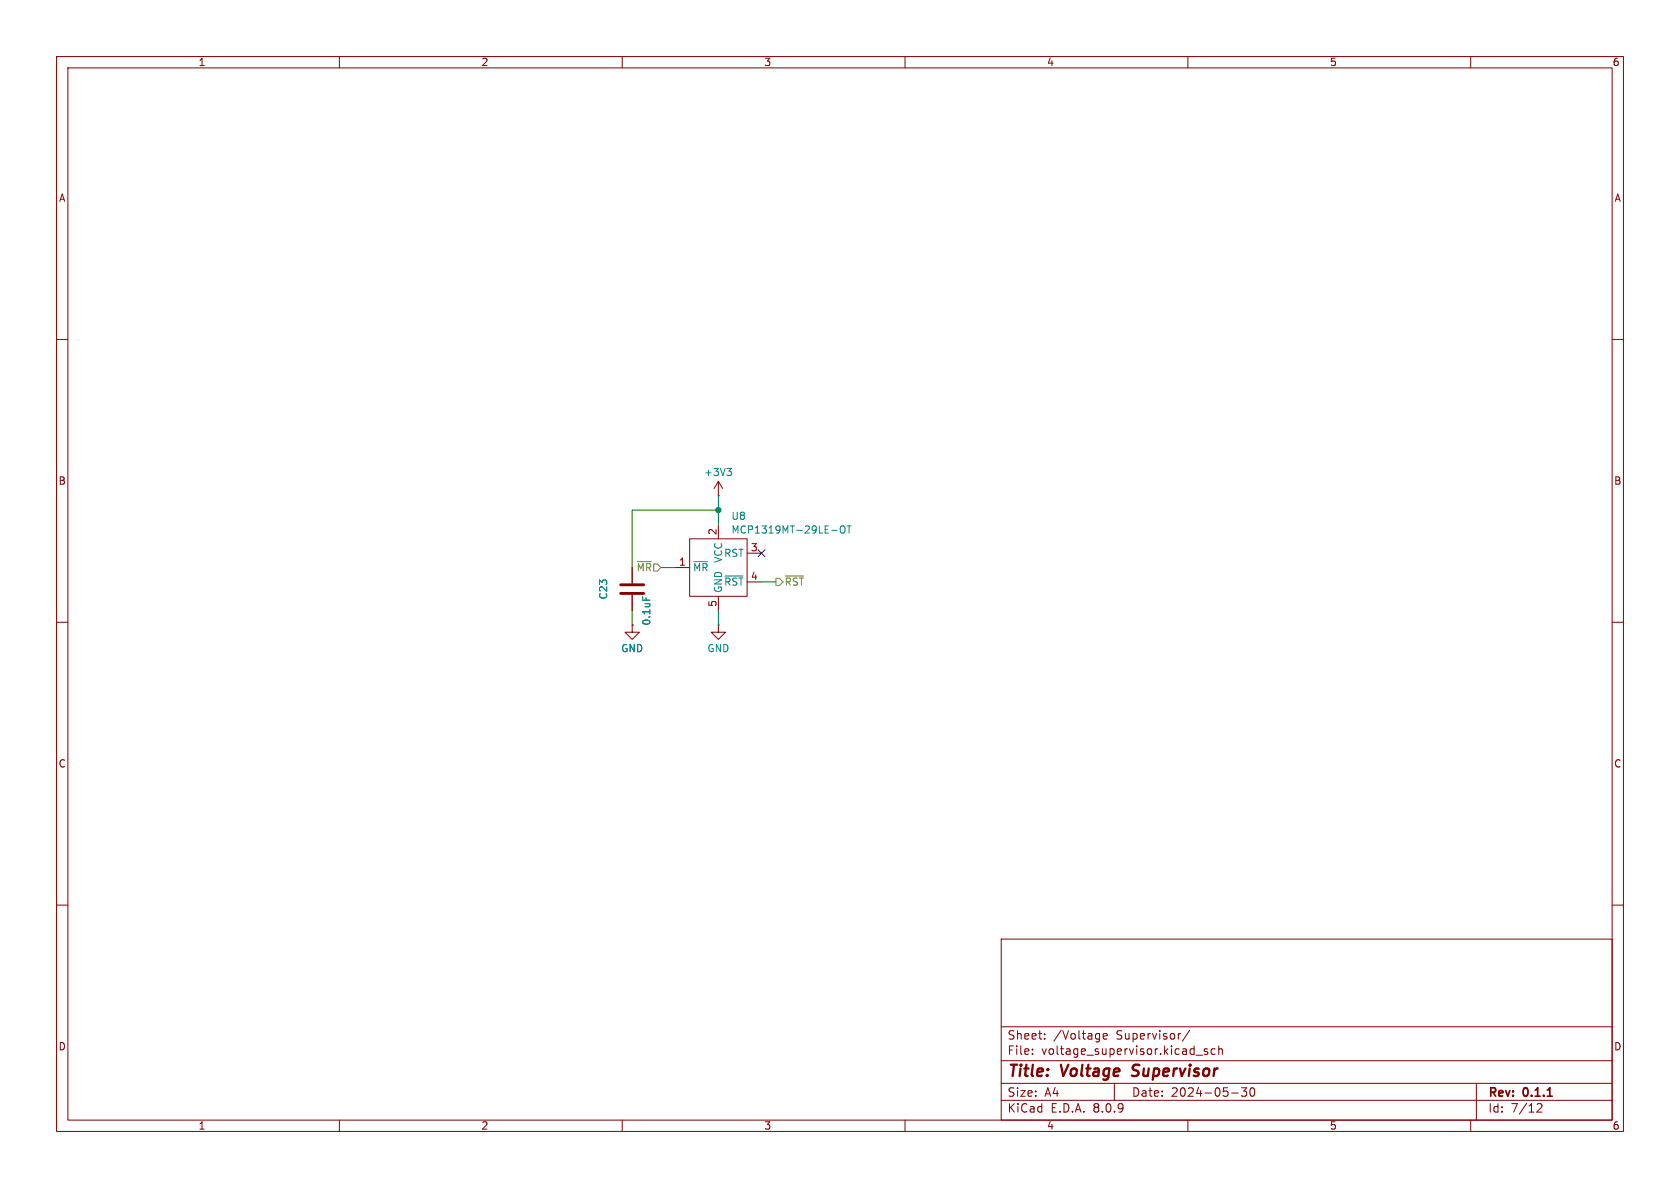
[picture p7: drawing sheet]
<svg xmlns="http://www.w3.org/2000/svg" width="297mm" height="210mm" viewBox="0 0 297 210" stroke-linecap="round" stroke-linejoin="round" font-family="sans-serif">
<g fill="none" stroke="#840000" stroke-width=".18">
<path d="M10 10h277v190h-277zM12 12h273v186h-273zM60 10v2M110 10v2M160 10v2M210 10v2M260 10v2M10 60h2M285 60h2M121.9 95.3h10.2v10.1h-10.2zM127 87.6h.1M127 85.1l-.8 1.3"/>
<path d="M127 85.1v2.5M127 92.7v2.6M127 85.1l.8 1.3M132.1 97.8h2.5M10 110h2M111.8 110.5v1.3h1.2l-1.2 1.2-1.3-1.2h1.3M111.8 110.5h.1M111.8 100.3v2.8M111.8 105.2v2.8M119.4 100.3h2.5M127 110.5v1.3h1.3l-1.3 1.2-1.3-1.2h1.3M127 110.5h.1"/>
<path d="M127 105.4v2.6M132.1 102.9h2.5M285 110h2M10 160h2M177 166h108v32h-108zM285 160h2M60 198v2M110 198v2M160 198v2M177 194.5h108M177 191.5h108M177 187.5h108"/>
<path d="M177 181.5h108M182.5 186.3v.1M182.5 185.5v.1M184.7 183.6v.1M184.7 182.8v.1M195 183.2l.7-.1v-.3l-.5-.1-.2 .2 .1 .7h.6M197 191.5v3M208.6 182.7h.1M210 198v2M210.3 182.1l-1.3 2M211.5 186.5h1.1M213.5 185.5l-.4-.1-.2 .2 .1 .2 .5 .2v.3h-.6"/>
<path d="M214.8 185.5l-.4-.1-.3 .3v.4l.1 .2h.6M215.5 185.5l.2-.1 .3 .1 .1 .9M215.5 184.9v1.5M217.7 193.2h1.2M219.5 192.3h.9l-.5 .6 .4 .1v.7l-.2 .1h-.4l-.2-.1M221.1 192.4l.2-.1a.81 .81 0 0 1 .6 .6 .81 .81 0 0 1-.3 .8l-.1 .1a.81 .81 0 0 1-.4-1.4zM260 198v2M261 191.5v6.5M271.7 195.2l.6-.1 .2 .1 .1 .3-.9 1.1h.9"/>
</g>
<path d="M273.6 193.8h.8" fill="none" stroke="#840000" stroke-width=".3"/>
<path d="M200.1 190.1l.2 .1M200.4 188.4l-.2 .4 .1 .2" fill="none" stroke="#840000" stroke-width=".4"/>
<path d="M122.7 99.3h2.4M128.5 82.8h.8l-.4 .5M129.1 83.3l.2 .2v.3l-.2 .3M147 93.8h1M148.6 93.1l.2-.1a.43 .43 0 0 1 .6 .4v.4a.42 .42 0 0 1-.4 .5 .42 .42 0 0 1-.5-.5zM149.7 93h.8M150.1 93v1.2M113.6 105.5v.6M128.2 101.8h3.1" fill="none" stroke="#008484" stroke-width=".18"/>
<path d="M109.7 103.4h4.1M109.7 104.9h4.1" fill="none" stroke="#840000" stroke-width=".51"/>
<path d="M112.7 99.3h2.5M137.2 102.2h.6l.6 .7-.6 .6h-.6zM138.8 101.8h3.2" fill="none" stroke="#848400" stroke-width=".18"/>
<path d="M127 87.6v5.1M127 90.2h-15.2v10.1M111.8 108v2.5M116.8 100.3h2.6M127 108v2.5M134.6 102.9h2.6" fill="none" stroke="#008400" stroke-width=".18"/>
<path d="M134 97.2l1.2 1.2M135.2 97.2l-1.2 1.2" fill="none" stroke="#000084" stroke-width=".18"/>
<circle cx="127" cy="90.2" r=".46" fill="#008400" stroke="#008400" stroke-width=".18"/>
<g font-size="2.8" fill="#840000">
<text x="178" y="190.9">Title:</text>
<text x="187.7" y="190.9">Voltage</text>
<text x="201" y="190.9">Supervisor</text>
</g>
<g font-size="2.1" fill="#840000">
<text x="178" y="184">Sheet:</text>
<text x="186.2" y="184">/Voltage</text>
<text x="197.4" y="184">Supervisor/</text>
<text x="178" y="186.7">File:</text>
<text x="184.1" y="186.7">voltage_supervisor.kicad_sch</text>
<text x="178" y="196.9">KiCad</text>
<text x="178" y="194.1">Size:</text>
<text x="184.7" y="194.1">A4</text>
<text x="185.7" y="196.9">E.D.A.</text>
<text x="193.3" y="196.9">8.0.9</text>
<text x="200" y="194.1">Date:</text>
<text x="207" y="194.1">2024-05-30</text>
<text x="263" y="194.3">Rev:</text>
<text x="263" y="196.9">Id:</text>
<text x="267.1" y="196.9">7/12</text>
<text x="269.4" y="194.3">0.1.1</text>
</g>
<g font-size="1.8" fill="#840000">
<text x="35" y="11.9">1</text>
<text x="85" y="11.9">2</text>
<text x="135" y="11.9">3</text>
<text x="185" y="11.9">4</text>
<text x="235" y="11.9">5</text>
<text x="285" y="11.9">6</text>
<text x="10.3" y="35.9">A</text>
<text x="285.3" y="35.9">A</text>
<text x="10.3" y="85.9">B</text>
<text x="285.3" y="85.9">B</text>
<text x="126.7" y="94.7" transform="rotate(-90 126.7 94.7)">2</text>
<text x="119.9" y="100.1">1</text>
<text x="132.6" y="97.5">3</text>
<text x="126.7" y="107.4" transform="rotate(-90 126.7 107.4)">5</text>
<text x="132.6" y="102.6">4</text>
<text x="10.3" y="135.9">C</text>
<text x="285.3" y="135.9">C</text>
<text x="10.3" y="185.9">D</text>
<text x="285.3" y="185.9">D</text>
<text x="35" y="199.9">1</text>
<text x="85" y="199.9">2</text>
<text x="135" y="199.9">3</text>
<text x="185" y="199.9">4</text>
<text x="235" y="199.9">5</text>
<text x="285" y="199.9">6</text>
</g>
<g font-size="1.8" fill="#008484">
<text x="124.4" y="84.4">+3V3</text>
<text x="129.2" y="92.1">U8</text>
<text x="129.2" y="94.5">MCP1319MT-29LE-OT</text>
<text x="122.4" y="101.2">~{MR}</text>
<text x="127.9" y="99.6" transform="rotate(-90 127.9 99.6)">VCC</text>
<text x="127.9" y="98.7">RST</text>
<text x="107.5" y="106.1" transform="rotate(-90 107.5 106.1)">C23</text>
<text x="127.9" y="104.9" transform="rotate(-90 127.9 104.9)">GND</text>
<text x="127.9" y="103.7">~{RST}</text>
<text x="115.2" y="110.7" transform="rotate(-90 115.2 110.7)">0.1uF</text>
<text x="109.7" y="115.5">GND</text>
<text x="125" y="115.5">GND</text>
</g>
<g font-size="1.8" fill="#848400">
<text x="112.5" y="101.2">~{MR}</text>
<text x="138.6" y="103.7">~{RST}</text>
</g>
</svg>
